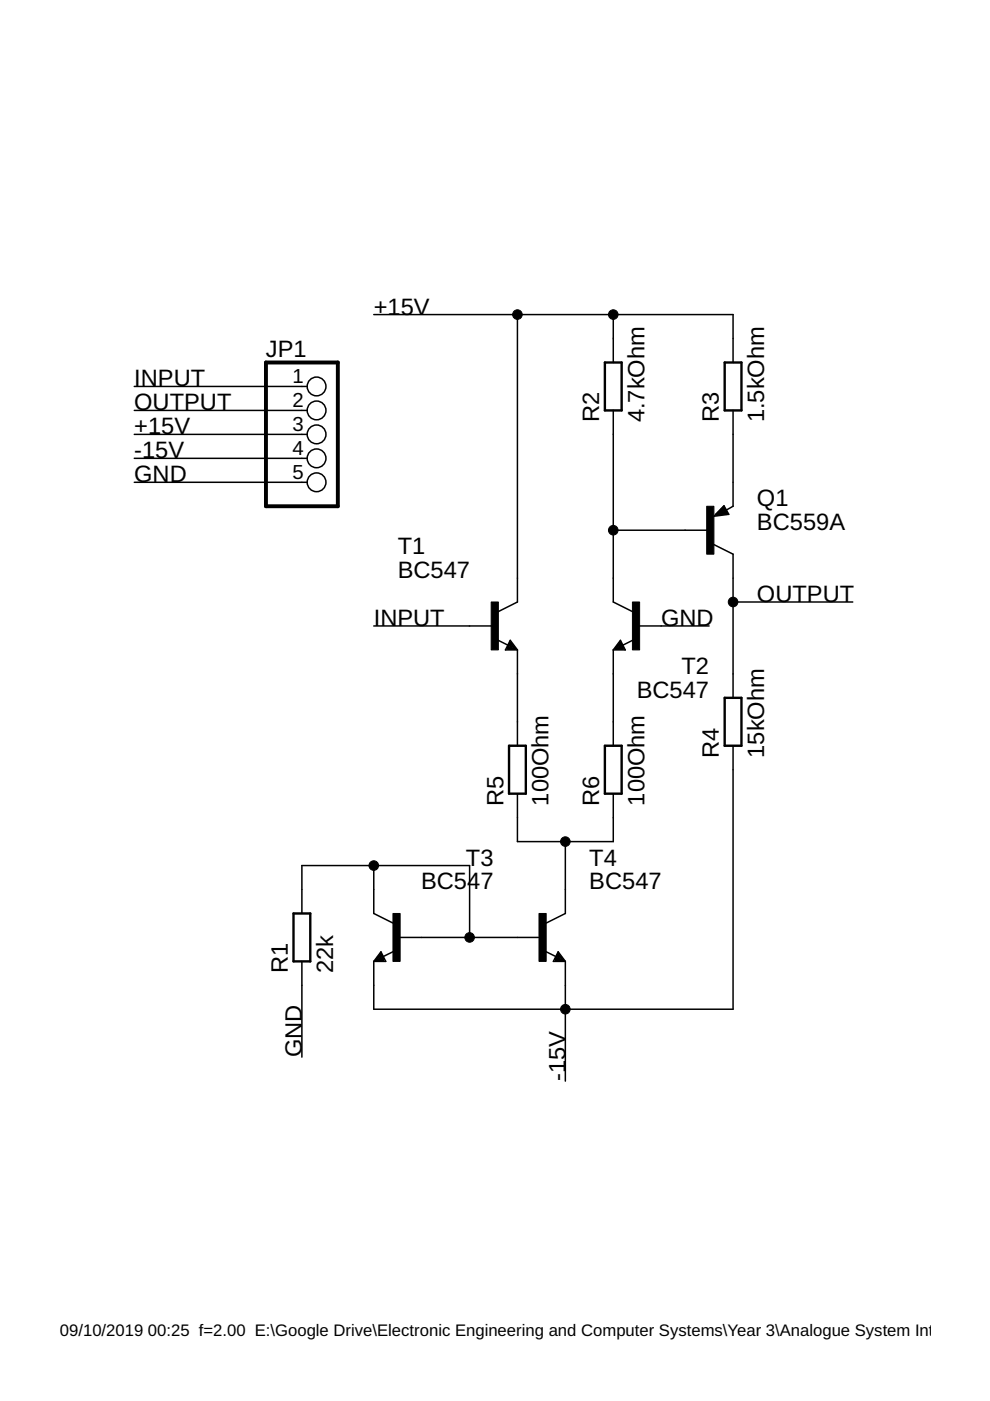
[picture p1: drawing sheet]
<svg xmlns="http://www.w3.org/2000/svg" width="210mm" height="297mm" viewBox="0 0 210 297" stroke-linecap="round" stroke-linejoin="round" font-family="sans-serif">
<g fill="none" stroke="#000" stroke-width=".32">
<path d="M79.2 66.7h76.2v10.2M109.7 66.7v60.9l-4 2.1M130 66.7v10.2M28.5 81.9h36.6M28.5 87h36.6M28.5 92.1h36.6M28.5 97.2h36.6M130 87v40.6l4.1 2.1M155.4 87v20.3l-1.4 .9M28.5 102.3h36.6M130 112.4h20.3M151.4 115.5l4 2v30.5"/>
<path d="M153.5 107.2l1 1.9-3.1 .4zM79.2 132.7h25.4M105.3 135.6l2.4 1.2M108.2 135.8l1.5 2h-2.5zM109.7 137.8v20.3M130 137.8v20.3M131.6 135.8l1 2h-2.6zM134.5 135.6l-2.5 1.2M135.1 132.7h15.2M155.4 127.6h25.4M155.4 158.1v55.9h-76.2v-10.2M109.7 168.3v10.1h20.3v-10.1"/>
<path d="M119.9 178.4v15.3l-4.1 2M64 193.7v-10.2h35.6v15.3M79.2 183.5v10.2l4.1 2M84.3 198.8h30.5M64 203.8v20.3M80.8 201.8l1 2h-2.6zM83.7 201.6l-2.5 1.2M115.4 201.6l2.5 1.2M118.3 201.8l1.6 2h-2.6zM119.9 203.8v25.4"/>
<circle cx="67.1" cy="81.9" r="1.99"/>
<circle cx="67.1" cy="87" r="1.99"/>
<circle cx="67.1" cy="92.1" r="1.99"/>
<circle cx="67.1" cy="97.2" r="1.99"/>
<circle cx="67.1" cy="102.3" r="1.99"/>
</g>
<path d="M128.2 76.9h3.6v10.1h-3.6zM153.6 76.9h3.6v10.1h-3.6zM153.4 108.6h-.8l.8-.5 .5 .8-2 .2 1.5-1.5 .8 1.3M108.2 136.8l.2 .5h-.7l.5-1 1 1.2h-1.5M131.6 136.8l-.3 .5h.8l-.5-1-1.1 1.2h1.6M107.9 158.1h3.6v10.2h-3.6zM128.2 158.1h3.6v10.2h-3.6zM153.6 148h3.6v10.1h-3.6zM62.2 193.7h3.6v10.1h-3.6zM80.8 202.8l-.3 .5h.8l-.5-1-1 1.3h1.5M118.3 202.8l.3 .5h-.8l.5-1 1.1 1.3h-1.6" fill="none" stroke="#000" stroke-width=".51"/>
<path d="M149.8 107.3h1.6v10.2h-1.6zM104.1 127.6h1.6v10.2h-1.6zM134.1 127.6h1.5v10.2h-1.5zM83.3 193.7h1.5v10.1h-1.5zM114.3 193.7h1.5v10.1h-1.5z" fill="#000" stroke="#000" stroke-width=".21"/>
<path d="M56.4 76.9h15.2v30.4h-15.2z" fill="none" stroke="#000" stroke-width=".83"/>
<g fill="#000" stroke="#000" stroke-width=".21">
<circle cx="109.7" cy="66.7" r="1.02"/>
<circle cx="130" cy="66.7" r="1.02"/>
<circle cx="130" cy="112.4" r="1.02"/>
<circle cx="155.4" cy="127.6" r="1.02"/>
<circle cx="119.9" cy="178.4" r="1.02"/>
<circle cx="79.2" cy="183.5" r="1.02"/>
<circle cx="99.6" cy="198.8" r="1.02"/>
<circle cx="119.9" cy="214" r="1.02"/>
</g>
<g font-size="5">
<text x="79.2" y="66.7">+15V</text>
<text x="56.4" y="75.6">JP1</text>
<text x="28.5" y="81.9">INPUT</text>
<text x="28.5" y="87">OUTPUT</text>
<text x="127" y="89.6" transform="rotate(-90 127 89.6)">R2</text>
<text x="136.6" y="89.6" transform="rotate(-90 136.6 89.6)">4.7kOhm</text>
<text x="152.4" y="89.6" transform="rotate(-90 152.4 89.6)">R3</text>
<text x="162" y="89.6" transform="rotate(-90 162 89.6)">1.5kOhm</text>
<text x="28.5" y="92.1">+15V</text>
<text x="28.5" y="97.2">-15V</text>
<text x="28.5" y="102.3">GND</text>
<text x="160.5" y="107.3">Q1</text>
<text x="160.5" y="112.4">BC559A</text>
<text x="84.3" y="117.5">T1</text>
<text x="84.3" y="122.6">BC547</text>
<text x="160.5" y="127.6">OUTPUT</text>
<text x="79.2" y="132.7">INPUT</text>
<text x="140.2" y="132.7">GND</text>
<text x="144.5" y="142.9">T2</text>
<text x="135" y="148">BC547</text>
<text x="152.4" y="160.7" transform="rotate(-90 152.4 160.7)">R4</text>
<text x="162" y="160.7" transform="rotate(-90 162 160.7)">15kOhm</text>
<text x="106.7" y="170.8" transform="rotate(-90 106.7 170.8)">R5</text>
<text x="116.3" y="170.8" transform="rotate(-90 116.3 170.8)">100Ohm</text>
<text x="127" y="170.8" transform="rotate(-90 127 170.8)">R6</text>
<text x="136.6" y="170.8" transform="rotate(-90 136.6 170.8)">100Ohm</text>
<text x="98.8" y="183.5">T3</text>
<text x="125" y="183.5">T4</text>
<text x="89.3" y="188.6">BC547</text>
<text x="125" y="188.6">BC547</text>
<text x="61" y="206.4" transform="rotate(-90 61 206.4)">R1</text>
<text x="70.6" y="206.4" transform="rotate(-90 70.6 206.4)">22k</text>
<text x="64" y="224.1" transform="rotate(-90 64 224.1)">GND</text>
<text x="119.9" y="229.2" transform="rotate(-90 119.9 229.2)">-15V</text>
</g>
<g font-size="4.3">
<text x="62" y="81.2">1</text>
<text x="62" y="86.3">2</text>
<text x="62" y="91.4">3</text>
<text x="62" y="96.5">4</text>
<text x="62" y="101.5">5</text>
</g>
<g font-size="3.5">
<text x="12.7" y="283.3">09/10/2019</text>
<text x="31.4" y="283.3">00:25 f=2.00 E:\Google Drive\Electronic Engineering and Computer Systems\Year 3\Analogue System Integration\</text>
</g>
</svg>
